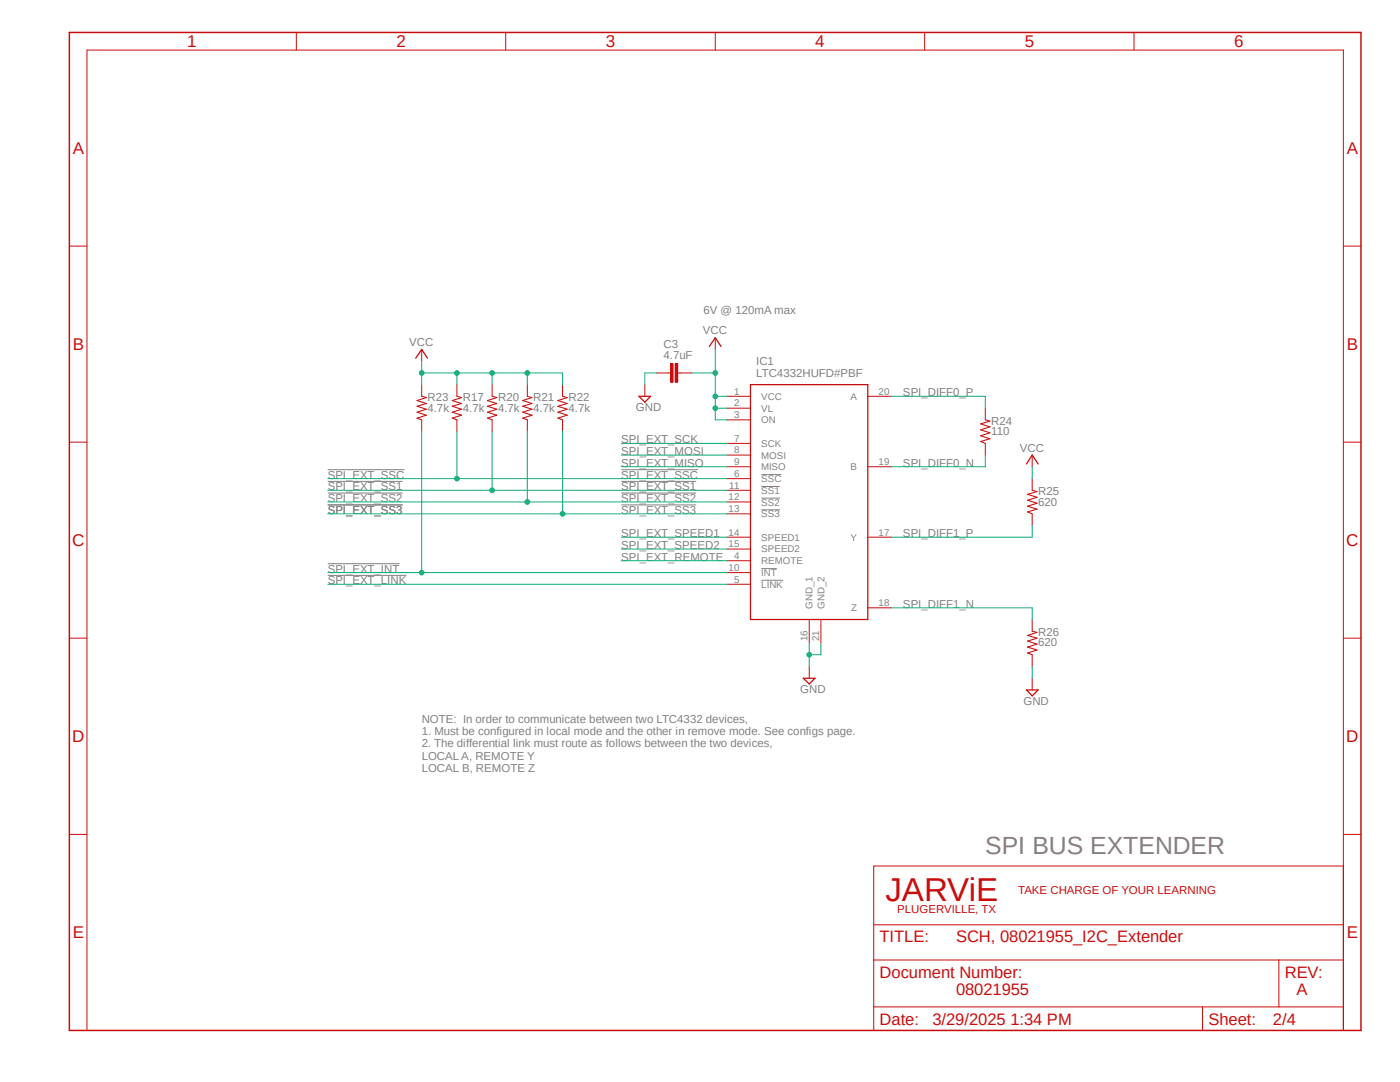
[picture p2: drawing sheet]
<svg xmlns="http://www.w3.org/2000/svg" width="279mm" height="216mm" viewBox="0 0 279 216" stroke-linecap="round" stroke-linejoin="round" font-family="sans-serif">
<path d="M13.3 6.2l258.6 200M271.9 6.2l-258.6 200" fill="none" stroke="#fff" stroke-width=".2"/>
<g fill="none" stroke="#808080" stroke-width=".2">
<path d="M65.4 93.7h15.3M65.4 96.1h14.9M65.4 98.4h14.9M124 93.7h15.3M124 96.1h14.9M124 98.4h14.9M151.9 94.7h4.1M151.9 99.4h3.8M151.9 97.1h3.8M65.4 112.5h14.3M65.4 114.8h15.7M65.4 100.8h14.9"/>
<path d="M124 100.8h14.9M151.9 115.8h4.4M151.9 113.5h3.1M151.9 101.7h3.8"/>
</g>
<path d="M13.8 6.5h257.8v199.1h-257.8z" fill="none" stroke="#c90d0c" stroke-width=".3"/>
<g fill="none" stroke="#c90d0c" stroke-width=".2">
<path d="M59.1 6.5v3.5M100.9 6.5v3.5M142.7 6.5v3.5M184.5 6.5v3.5M226.3 6.5v3.5M13.8 49.1h3.6M268.1 49.1h3.5M84.2 69.7v2.4M84.2 76.8v2.3M133.3 74.4h.5M135.3 74.4h.4M142.7 67.4v2.3"/>
<path d="M145.1 79.1h4.7M173.2 79.1h4.7M13.8 88.2h3.6M84.2 83.8v2.3M145.1 81.4h4.7M145.1 83.8h4.7M145.1 95.5h4.7M145.1 88.5h4.7M145.1 90.8h4.7M145.1 93.1h4.7M145.1 97.8h4.7M173.2 93.1h4.7"/>
<path d="M268.1 88.2h3.5M145.1 111.9h4.7M145.1 116.6h4.7M145.1 114.3h4.7M145.1 109.6h4.7M145.1 107.2h4.7M145.1 102.5h4.7M145.1 100.2h4.7M173.2 107.2h4.7M13.8 127.3h3.6M161.5 123.6v4.7M161.5 133v2.3"/>
<path d="M163.8 123.6v4.7M173.2 121.3h4.7M268.1 127.3h3.5M13.8 166.5h3.6M268.1 166.5h3.5M17.4 205.6v-195.6h250.7v195.6"/>
</g>
<path d="M83 71.5l1.2-1.8 1.1 1.8M141.6 69.1l1.1-1.7 1.2 1.7M149.8 76.8h23.4v46.8h-23.4zM160.3 135.3h2.3l-1.1 1.2z" fill="none" stroke="#c90d0c" stroke-width=".25"/>
<path d="M84.2 79.1l.9 .2-1.9 .6 1.9 .6-1.9 .6 1.9 .6-1.9 .6 1.9 .5-1.9 .6 1 .4" fill="none" stroke="#c90d0c" stroke-width=".21"/>
<path d="M133.8 72.6h.5v3.7h-.5z" fill-rule="evenodd" fill="#c90d0c"/>
<path d="M133.8 72.6h.5v3.7h-.5z" fill="none" stroke="#c90d0c" stroke-width=".2"/>
<path d="M134.7 72.6h.6v3.7h-.6z" fill-rule="evenodd" fill="#c90d0c"/>
<g fill="none" stroke="#c90d0c" stroke-width=".2">
<path d="M91.2 76.8v2.3M98.2 76.8v2.3M105.2 76.8v2.3M112.3 76.8v2.3M128.7 76.8v2.3M131 74.4h2.3M134.7 72.6h.6v3.7h-.6zM135.7 74.4h2.3M91.2 83.8v2.3M98.2 83.8v2.3M105.2 83.8v2.3M112.3 83.8v2.3"/>
<path d="M196.6 81.4v2.4M196.6 88.5v2.3M206 90.8v2.3M206 95.5v2.3M206 102.5v2.4M206 123.6v2.3M206 130.6v2.4M206 135.3v2.4M174.4 172.8h93.7v32.8h-93.7zM174.4 191.6h93.7M174.4 184.5h93.7M255.2 191.6v9.3"/>
<path d="M174.4 200.9h93.7M240 200.9v4.7"/>
</g>
<path d="M127.5 79.1h2.3l-1.1 1.2zM204.9 92.6l1.1-1.8 1.2 1.8M204.9 137.7h2.3l-1.2 1.2z" fill="none" stroke="#c90d0c" stroke-width=".25"/>
<path d="M91.2 79.1l.9 .2-1.8 .6 1.8 .6-1.8 .6 1.8 .6-1.8 .6 1.8 .5-1.8 .6 .9 .4M98.2 79.1l.9 .2-1.8 .6 1.8 .6-1.8 .6 1.8 .6-1.8 .6 1.8 .5-1.8 .6 .9 .4M105.2 79.1l1 .2-1.9 .6 1.9 .6-1.9 .6 1.9 .6-1.9 .6 1.9 .5-1.9 .6 .9 .4M112.3 79.1l.9 .2-1.9 .6 1.9 .6-1.9 .6 1.9 .6-1.9 .6 1.9 .5-1.9 .6 1 .4M196.6 83.8l1 .2-1.9 .6 1.9 .6-1.9 .6 1.9 .6-1.9 .6 1.9 .5-1.9 .6 .9 .4M206 97.8l1 .3-1.9 .5 1.9 .6-1.9 .6 1.9 .6-1.9 .6 1.9 .6-1.9 .6 .9 .3M206 125.9l1 .3-1.9 .6 1.9 .5-1.9 .6 1.9 .6-1.9 .6 1.9 .6-1.9 .6 .9 .3" fill="none" stroke="#c90d0c" stroke-width=".21"/>
<path d="M131 74.4h-2.3v2.4M161.5 128.3v4.7M163.8 128.3v2.3h-2.3" fill="none" stroke="#0dab76" stroke-width=".2"/>
<circle cx="161.5" cy="130.6" r=".46" fill="#0dab76"/>
<g fill="none" stroke="#0dab76" stroke-width=".2">
<path d="M84.2 86.1v28.2M65.4 114.3h79.7M124 107.2h21.1M124 109.6h21.1M124 111.9h21.1M206 133v2.3"/>
<circle cx="161.5" cy="130.6" r=".46"/>
</g>
<circle cx="84.2" cy="114.3" r=".46" fill="#0dab76"/>
<g fill="none" stroke="#0dab76" stroke-width=".2">
<path d="M84.2 72.1v4.7M91.2 76.8v-2.4h21.1v2.4"/>
<circle cx="84.2" cy="114.3" r=".46"/>
</g>
<circle cx="91.2" cy="74.4" r=".46" fill="#0dab76"/>
<g fill="none" stroke="#0dab76" stroke-width=".2">
<path d="M105.2 74.4v2.4"/>
<circle cx="91.2" cy="74.4" r=".46"/>
</g>
<circle cx="105.2" cy="74.4" r=".46" fill="#0dab76"/>
<g fill="none" stroke="#0dab76" stroke-width=".2">
<path d="M98.2 74.4v2.4"/>
<circle cx="105.2" cy="74.4" r=".46"/>
</g>
<circle cx="98.2" cy="74.4" r=".46" fill="#0dab76"/>
<g fill="none" stroke="#0dab76" stroke-width=".2">
<path d="M84.2 74.4h7"/>
<circle cx="98.2" cy="74.4" r=".46"/>
</g>
<circle cx="84.2" cy="74.4" r=".46" fill="#0dab76"/>
<g fill="none" stroke="#0dab76" stroke-width=".2">
<path d="M142.7 69.7v14.1h2.4M142.7 81.4h2.4"/>
<circle cx="84.2" cy="74.4" r=".46"/>
</g>
<circle cx="142.7" cy="81.4" r=".46" fill="#0dab76"/>
<g fill="none" stroke="#0dab76" stroke-width=".2">
<path d="M142.7 79.1h2.4"/>
<circle cx="142.7" cy="81.4" r=".46"/>
</g>
<circle cx="142.7" cy="79.1" r=".46" fill="#0dab76"/>
<g fill="none" stroke="#0dab76" stroke-width=".2">
<path d="M138 74.4h4.7"/>
<circle cx="142.7" cy="79.1" r=".46"/>
</g>
<circle cx="142.7" cy="74.4" r=".46" fill="#0dab76"/>
<g fill="none" stroke="#0dab76" stroke-width=".2">
<path d="M177.9 79.1h18.7v2.3M65.4 95.5h79.7M91.2 86.1v9.4M124 88.5h21.1M124 90.8h21.1M124 93.1h21.1M206 93.1v2.4M65.4 116.6h79.7M206 104.9v2.3h-28.1M177.9 121.3h28.1v2.3"/>
<circle cx="142.7" cy="74.4" r=".46"/>
</g>
<circle cx="91.2" cy="95.5" r=".46" fill="#0dab76"/>
<g fill="none" stroke="#0dab76" stroke-width=".2">
<path d="M65.4 97.8h79.7M98.2 86.1v11.7"/>
<circle cx="91.2" cy="95.5" r=".46"/>
</g>
<circle cx="98.2" cy="97.8" r=".46" fill="#0dab76"/>
<g fill="none" stroke="#0dab76" stroke-width=".2">
<path d="M105.2 86.1v14.1M65.4 100.2h79.7"/>
<circle cx="98.2" cy="97.8" r=".46"/>
</g>
<circle cx="105.2" cy="100.2" r=".46" fill="#0dab76"/>
<g fill="none" stroke="#0dab76" stroke-width=".2">
<path d="M112.3 86.1v16.4M65.4 102.5h79.7"/>
<circle cx="105.2" cy="100.2" r=".46"/>
</g>
<circle cx="112.3" cy="102.5" r=".46" fill="#0dab76"/>
<g fill="none" stroke="#0dab76" stroke-width=".2">
<path d="M196.6 90.8v2.3h-18.7"/>
<circle cx="112.3" cy="102.5" r=".46"/>
</g>
<text font-size="6.6" fill="#c90d0c" x="176.7" y="179.8">JARViE</text>
<text font-size="5" fill="#808080" x="196.6" y="170.5">SPI BUS EXTENDER</text>
<g font-size="3.4" fill="#c90d0c">
<text x="37.3" y="9.4">1</text>
<text x="79.1" y="9.4">2</text>
<text x="120.9" y="9.4">3</text>
<text x="162.7" y="9.4">4</text>
<text x="204.5" y="9.4">5</text>
<text x="246.3" y="9.4">6</text>
<text x="14.5" y="30.7">A</text>
<text x="268.8" y="30.7">A</text>
<text x="14.5" y="69.9">B</text>
<text x="268.8" y="69.9">B</text>
<text x="14.4" y="109">C</text>
<text x="268.7" y="109">C</text>
<text x="14.4" y="148.1">D</text>
<text x="268.7" y="148.1">D</text>
<text x="14.5" y="187.2">E</text>
<text x="268.8" y="187.2">E</text>
</g>
<g font-size="3.3" fill="#c90d0c">
<text x="175.6" y="188">TITLE:</text>
<text x="190.8" y="188">SCH, 08021955_I2C_Extender</text>
<text x="175.6" y="195.1">Document Number:</text>
<text x="256.4" y="195.1">REV:</text>
<text x="190.8" y="198.6">08021955</text>
<text x="258.8" y="198.6">A</text>
<text x="175.6" y="204.4">Date:</text>
<text x="186.1" y="204.4">3/29/2025 1:34 PM</text>
<text x="241.2" y="204.4">Sheet:</text>
<text x="254.1" y="204.4">2/4</text>
</g>
<g font-size="2.3" fill="#808080">
<text x="140.4" y="62.7">6V @ 120mA max</text>
<text x="81.7" y="69">VCC</text>
<text x="132.4" y="71.7">4.7uF</text>
<text x="132.4" y="69.4">C3</text>
<text x="140.2" y="66.7">VCC</text>
<text x="150.9" y="75.2">LTC4332HUFD#PBF</text>
<text x="150.9" y="72.9">IC1</text>
<text x="85.3" y="82.1">4.7k</text>
<text x="85.3" y="80.1">R23</text>
<text x="92.4" y="82.1">4.7k</text>
<text x="92.4" y="80.1">R17</text>
<text x="99.4" y="82.1">4.7k</text>
<text x="99.4" y="80.1">R20</text>
<text x="106.4" y="82.1">4.7k</text>
<text x="106.4" y="80.1">R21</text>
<text x="113.4" y="82.1">4.7k</text>
<text x="113.4" y="80.1">R22</text>
<text x="126.9" y="82">GND</text>
<text x="180.2" y="79.1">SPI_DIFF0_P</text>
<text x="124" y="88.5">SPI_EXT_SCK</text>
<text x="197.8" y="86.8">110</text>
<text x="197.8" y="84.8">R24</text>
<text x="65.4" y="95.5">SPI_EXT_SSC</text>
<text x="124" y="90.8">SPI_EXT_MOSI</text>
<text x="124" y="93.1">SPI_EXT_MISO</text>
<text x="124" y="95.5">SPI_EXT_SSC</text>
<text x="180.2" y="93.1">SPI_DIFF0_N</text>
<text x="203.5" y="90.1">VCC</text>
<text x="65.4" y="97.8">SPI_EXT_SS1</text>
<text x="65.4" y="100.2">SPI_EXT_SS2</text>
<text x="124" y="97.8">SPI_EXT_SS1</text>
<text x="124" y="100.2">SPI_EXT_SS2</text>
<text x="207.2" y="100.9">620</text>
<text x="207.2" y="98.8">R25</text>
<text x="65.4" y="102.5">SPI_EXT_SS3</text>
<text x="124" y="107.2">SPI_EXT_SPEED1</text>
<text x="124" y="102.5">SPI_EXT_SS3</text>
<text x="180.2" y="107.2">SPI_DIFF1_P</text>
<text x="124" y="109.6">SPI_EXT_SPEED2</text>
<text x="124" y="111.9">SPI_EXT_REMOTE</text>
<text x="65.4" y="114.3">SPI_EXT_INT</text>
<text x="65.4" y="116.6">SPI_EXT_LINK</text>
<text x="180.2" y="121.3">SPI_DIFF1_N</text>
<text x="207.2" y="129">620</text>
<text x="207.2" y="126.9">R26</text>
<text x="159.7" y="138.3">GND</text>
<text x="204.3" y="140.6">GND</text>
<text x="84.2" y="144.2">NOTE: In order to communicate between two LTC4332 devices,</text>
<text x="84.2" y="146.7">1. Must be configured in local mode and the other in remove mode. See configs page.</text>
<text x="84.2" y="149.1">2. The differential link must route as follows between the two devices,</text>
<text x="84.2" y="151.6">LOCAL A, REMOTE Y</text>
<text x="84.2" y="154">LOCAL B, REMOTE Z</text>
</g>
<g font-size="2.3" fill="#c90d0c">
<text x="203.2" y="178.4">TAKE CHARGE OF YOUR LEARNING</text>
<text x="179.1" y="182.2">PLUGERVILLE, TX</text>
</g>
<g font-size="1.9" fill="#808080">
<text x="146.5" y="78.8">1</text>
<text x="146.5" y="81.1">2</text>
<text x="146.5" y="83.4">3</text>
<text x="151.9" y="79.8">VCC</text>
<text x="151.9" y="82.1">VL</text>
<text x="169.7" y="79.8">A</text>
<text x="175.3" y="78.8">20</text>
<text x="146.5" y="88.1">7</text>
<text x="151.9" y="84.5">ON</text>
<text x="151.9" y="89.2">SCK</text>
<text x="146.5" y="95.2">6</text>
<text x="146.5" y="90.5">8</text>
<text x="146.5" y="92.8">9</text>
<text x="151.9" y="91.5">MOSI</text>
<text x="151.9" y="93.9">MISO</text>
<text x="169.7" y="93.9">B</text>
<text x="175.3" y="92.8">19</text>
<text x="145.4" y="99.9">12</text>
<text x="145.5" y="97.5">11</text>
<text x="151.9" y="96.2">SSC</text>
<text x="151.9" y="100.9">SS2</text>
<text x="151.9" y="98.6">SS1</text>
<text x="145.4" y="106.9">14</text>
<text x="145.4" y="102.2">13</text>
<text x="151.9" y="107.9">SPEED1</text>
<text x="151.9" y="103.2">SS3</text>
<text x="169.8" y="107.9">Y</text>
<text x="175.3" y="106.9">17</text>
<text x="145.4" y="113.9">10</text>
<text x="145.4" y="109.2">15</text>
<text x="146.5" y="111.5">4</text>
<text x="151.9" y="112.6">REMOTE</text>
<text x="151.9" y="110.2">SPEED2</text>
<text x="146.5" y="116.2">5</text>
<text x="151.9" y="117.3">LINK</text>
<text x="151.9" y="114.9">INT</text>
<text x="162.2" y="121.5" transform="rotate(-90 162.2 121.5)">GND_1</text>
<text x="164.6" y="121.5" transform="rotate(-90 164.6 121.5)">GND_2</text>
<text x="169.8" y="122">Z</text>
<text x="175.3" y="120.9">18</text>
<text x="161.2" y="128" transform="rotate(-90 161.2 128)">16</text>
<text x="163.5" y="128" transform="rotate(-90 163.5 128)">21</text>
</g>
</svg>
